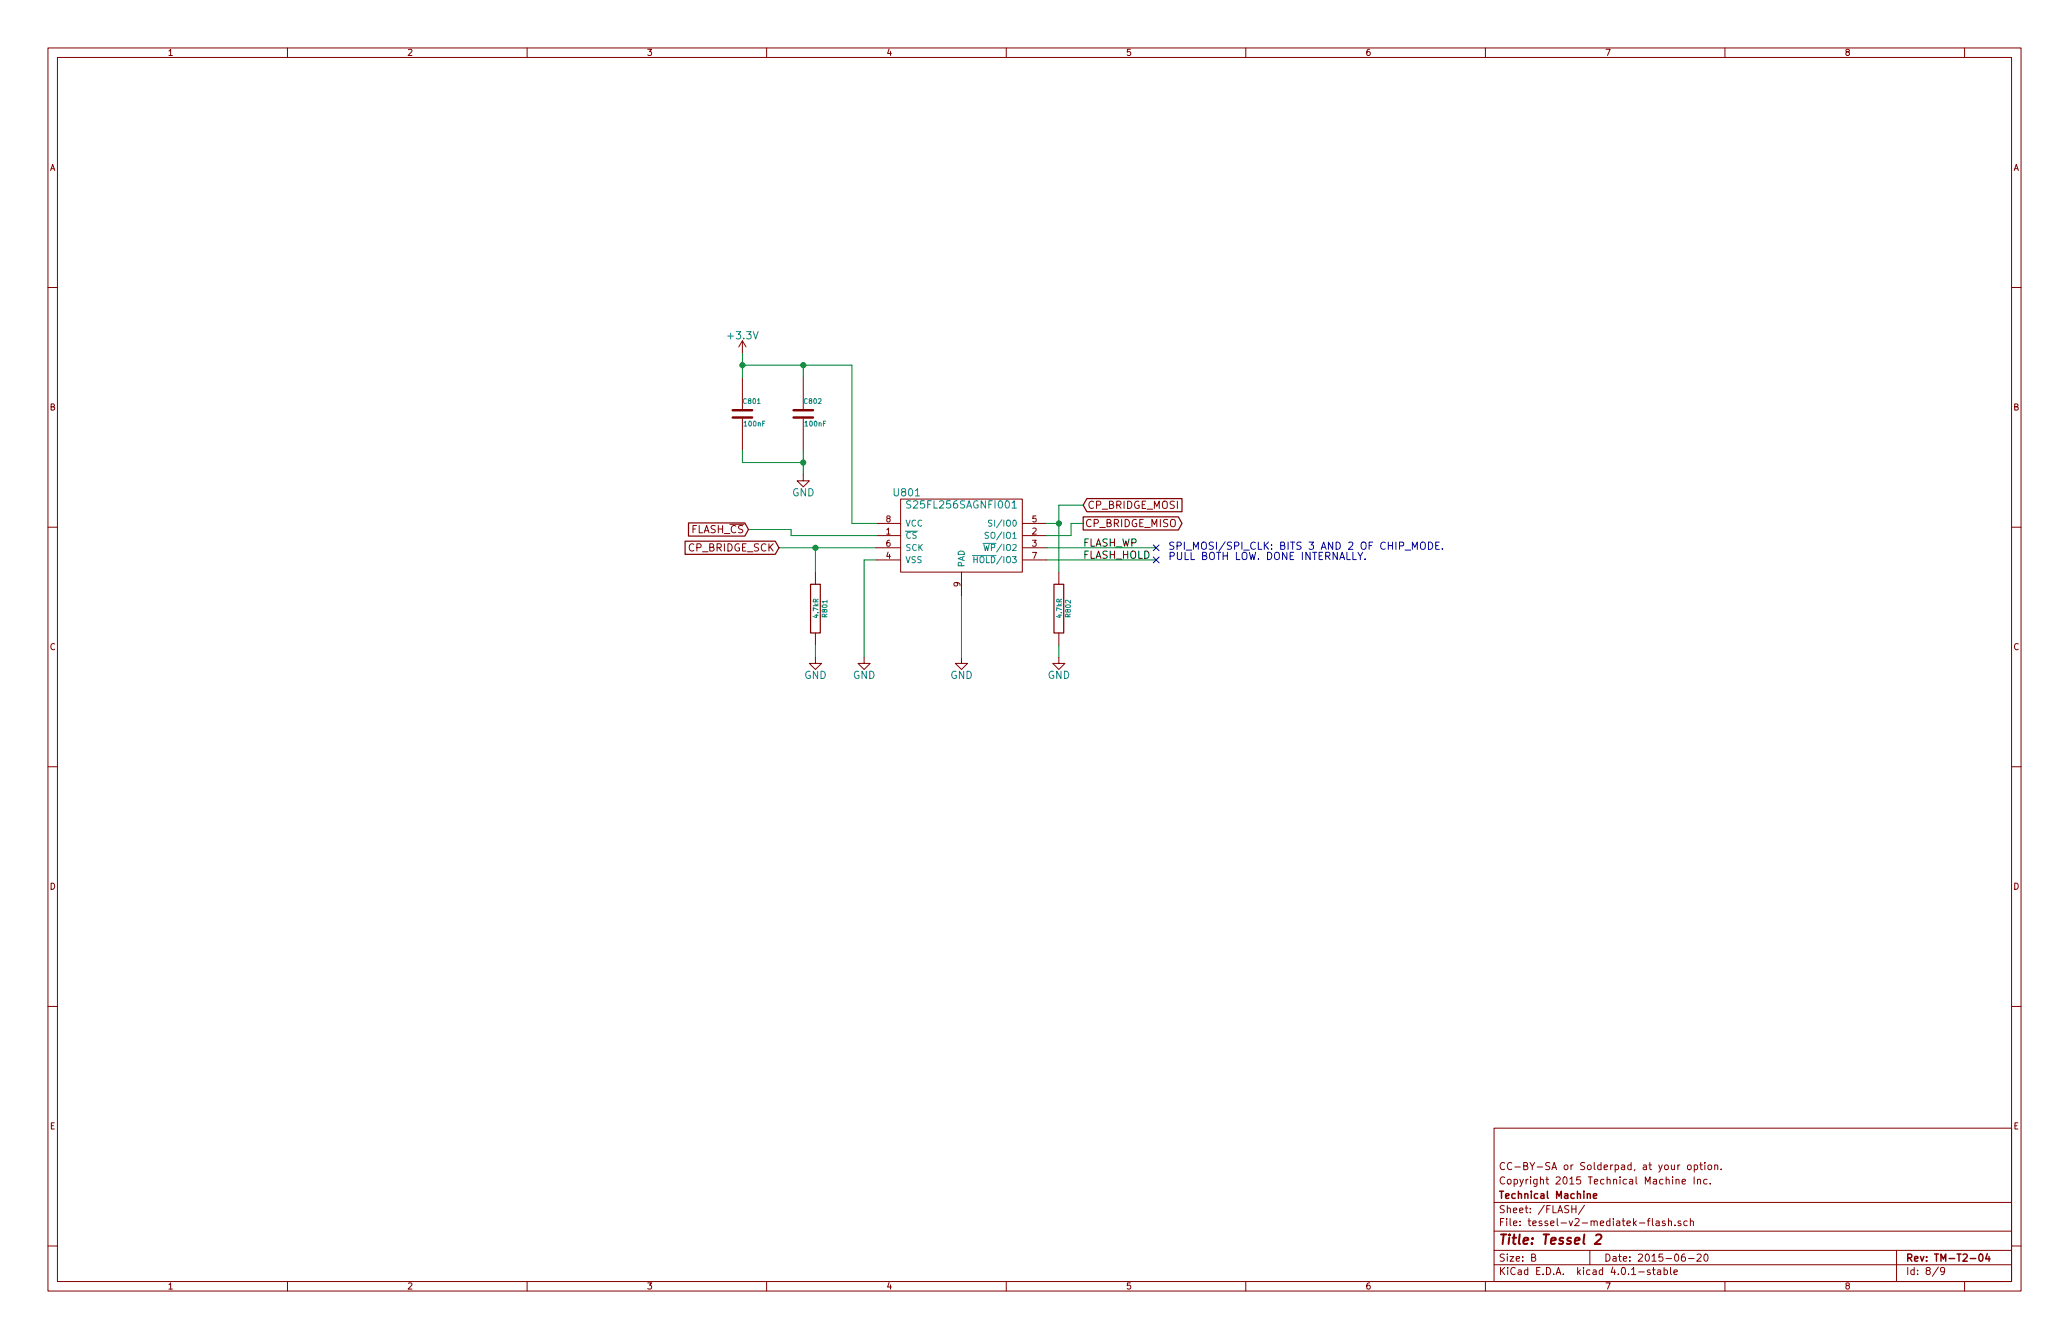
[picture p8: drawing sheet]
<svg xmlns="http://www.w3.org/2000/svg" width="432mm" height="279mm" viewBox="0 0 432 279" stroke-linecap="round" stroke-linejoin="round" font-family="sans-serif">
<g fill="none" stroke="#840000" stroke-width=".21">
<path d="M10 10h411.8v259.4h-411.8zM12 12h407.8v255.4h-407.8zM60 10v2M110 10v2M160 10v2M210 10v2M260 10v2M310 10v2M360 10v2M410 10v2M10 60h2M419.8 60h2"/>
<path d="M154.9 71.1v2.6M154.9 78.7v6.6M154.9 71.1l-.7 1.3M154.9 71.1l.8 1.3M167.6 78.7v6.6M154.9 87.4v6.6M167.6 99.1v1.2h1.3l-1.3 1.3-1.2-1.3h1.2M167.6 87.4v6.6M10 110h2M170.2 119.4v2.5M182.9 111.8h5.1M182.9 114.3h5.1"/>
<path d="M182.9 116.8h5.1M182.9 109.2h5.1M188 104.1h25.4v15.3h-25.4zM200.7 119.4v5.1M213.4 111.8h5M213.4 114.3h5M213.4 116.8h5M213.4 109.2h5M221 119.4v2.5M419.8 110h2M170.2 137.2v1.2h1.2l-1.2 1.3-1.3-1.3h1.3M170.2 132.1v2.5"/>
<path d="M180.3 137.2v1.2h1.3l-1.3 1.3-1.2-1.3h1.2M200.7 137.2v1.2h1.2l-1.2 1.3-1.3-1.3h1.3M221 137.2v1.2h1.2l-1.2 1.3-1.3-1.3h1.3M221 132.1v2.5M10 160h2M419.8 160h2M10 210h2M419.8 210h2M311.8 235.4h108v32h-108zM10 260h2M311.8 256.9h108M311.8 250.9h108"/>
<path d="M328 252.3h.9M328.9 251.6v1.5M330.7 251.5l-1.3 1.9M344.9 254.3v1.2l.2 .3M345.6 254.8h.6l.1 1M346.3 255.1l-.5 .1-.2 .2 .2 .4 .5-.1M347.5 254.8h-.4l-.2 .2 .1 .2 .5 .1v.4h-.6M348.2 254.9l.2-.1h.4v1M348.2 254.3v1.5M349.6 255.6v.2M349.8 246.2l.2-.1 .4 .1v.9M349.8 246.1v1"/>
<path d="M350.6 243.1l-.4 .3M350.8 254.8h-.4l-.2 .2 .1 .2 .5 .1v.4h-.6M351.1 246.6l.7-.2-.1-.2-.4-.1-.2 .2v.7h.6M352.1 254.8h-.4l-.3 .2 .1 .6 .2 .2 .4-.1M352.2 243.2l.3-.1 .4 .1 .1 .6-.2 .2-.3 .1-.3-.2zM352.8 254.9l.2-.1h.4v1M352.8 254.3v1.5M353.6 245.6v1.5M353.6 243.2l.4-.1 .3 .3-.1 .6h-.6M353.6 243.1v1.5M354.3 246.2l.2-.1 .4 .1v.9M354.3 246.1v1"/>
<path d="M354.7 243.1h.6M354.9 242.6v1.3l.4 .2M355.8 242.6v.1M355.8 243.1v1M356.3 246.2l-.5-.1-.3 .3 .1 .5 .2 .2 .5-.1M356.5 243.2l.2-.1 .4 .1 .1 .6-.1 .2-.4 .1-.2-.2zM356.9 246.9v.2M357.9 243.2l.2-.1 .3 .1 .1 .9M357.9 243.1v1M359.2 243.9v.2M419.8 260h2M60 267.4v2"/>
<path d="M110 267.4v2M160 267.4v2M210 267.4v2M260 267.4v2M310 267.4v2M311.8 263.9h108M311.8 260.9h108M319.7 262.4l.7-.1v-.5l-.2-.1h-.5v1.5h.5l.2-.2 .1-.3-.3-.3M331.8 260.9v3M344.4 265h-.4l-.2 .2 .1 .2 .5 .1v.4h-.6M344.9 265h.5M345.1 264.5v1.3l.3 .2"/>
<path d="M345.9 265h.6l.1 1M346.6 265.3l-.5 .1-.2 .2 .2 .4 .5-.1M347.3 265h.4l.3 .3-.1 .6h-.6M347.3 264.5v1.5M348.6 264.5v1.3l.2 .2M349.4 265.5l.7-.2-.1-.3h-.4l-.2 .2v.7h.6M351.6 261.7h-.4a1.11 1.11 0 0 0-.1 1.4l.4 .1 .2-.2 .1-.5-.3-.2h-.4l-.2 .2M352.4 262.6h1.1M354.2 261.8l.6-.1 .2 .4-.9 1.1h.9M355.8 261.8l.2-.1a.8 .8 0 0 1 .5 .7 .8 .8 0 0 1-.5 .8l-.4-.6zM360 267.4v2M395.8 260.9v6.5"/>
<path d="M404.5 264.4l-1.2 1.9M405.8 265.1l-.2 .3h-.3l-.3-.3v-.4l.3-.2h.3l.2 .2a1.01 1.01 0 0 1-.4 1.3h-.3M410 267.4v2"/>
</g>
<path d="M332.5 249.6l.7-.2v-.3h-.4l-.3 .2 .1 .7h.6M413.1 261.8l.2-.1a.8 .8 0 0 1 .6 .7 .8 .8 0 0 1-.6 .8l-.3-.6zM414.8 261.6l-.4 1.1h.9M415.1 262.2v1" fill="none" stroke="#840000" stroke-width=".3"/>
<path d="M333.1 257.8l.3-.2h.5l.2 .1 .1 .5-1.4 1.4h1.2" fill="none" stroke="#840000" stroke-width=".41"/>
<path d="M190.1 104.6l-.6-.1-.2 .1v.5l.6 .3 .2 .3-.3 .3-.6-.1M202.9 115.9h5M203.3 116.2v1.2M203.3 116.7h.7M205.2 113.4h2.7M205.3 113.6l.3 1.3 .3-.9 .2 .9 .3-1.3M206.3 111.1h-.6l-.1 .5a.54 .54 0 0 1 .6 .6l-.1 .1h-.5M207 108.6h-.6l-.1 .4a.54 .54 0 0 1 .7 .7l-.2 .1-.5-.1M211.2 104.9l.5-.4v1.5M211.2 106h.9" fill="none" stroke="#008484" stroke-width=".21"/>
<path d="M152.9 87.1h4.1M152.9 85.6h4.1M165.6 87.1h4.1M165.6 85.6h4.1" fill="none" stroke="#840000" stroke-width=".51"/>
<path d="M283.4 115.2l.5 .9 .5-.9M283.9 116.1v.7M284.9 116.6v.2M294.8 114.6v-1.5l.5 1.1 .5-1.1v1.5M296.5 113.3a.5 .5 0 0 1 .6-.2 .5 .5 0 0 1 .4 .5l-.1 .8-.3 .2a.53 .53 0 0 1-.7-.5zM298.1 113.1a.77 .77 0 0 1 .9 .8 .77 .77 0 0 1-.9 .7zM299.6 113.8h.6M300.4 113.1h-.8v1.5h.8M301 114.5v.1" fill="none" stroke="#0000c2" stroke-width=".21"/>
<path d="M143 112.9h18.8l.8 1.4-.8 1.4h-18.8zM143.7 109.1h11.7l.8 1.4-.8 1.4h-11.7zM226.1 107.8h19.8l.8 1.4-.8 1.4h-19.8zM226.8 104h19.9v2.8h-19.9l-.7-1.4zM169.2 121.9h2v10.2h-2zM220 121.9h2v10.2h-2z" fill="none" stroke="#840000" stroke-width=".25"/>
<g fill="none" stroke="#008400" stroke-width=".21">
<path d="M154.9 76.2h22.9v33h5.1M154.9 73.7v5M167.6 76.2v2.5M154.9 94v2.5h12.7M167.6 94v5.1M156.2 110.5h8.9v1.3h17.8M162.6 114.3h20.3M170.2 114.3v5.1M182.9 116.8h-2.6v20.4M218.4 109.2h2.6M218.4 114.3h22.9M218.4 116.8h22.9"/>
<path d="M226.1 109.2h-2.6v2.6h-5.1M226.1 105.4h-5.1v14M170.2 134.6v2.6M200.7 124.5v12.7M221 134.6v2.6"/>
</g>
<g fill="#008400" stroke="#008400" stroke-width=".25">
<circle cx="170.2" cy="114.3" r=".51"/>
<circle cx="221" cy="109.2" r=".51"/>
<circle cx="154.9" cy="76.2" r=".51"/>
<circle cx="167.6" cy="96.5" r=".51"/>
<circle cx="167.6" cy="76.2" r=".51"/>
</g>
<path d="M240.7 116.2l1.2 1.2M240.7 113.7l1.2 1.2M241.9 116.2l-1.2 1.2M241.9 113.7l-1.2 1.2" fill="none" stroke="#000084" stroke-width=".21"/>
<text font-size="2.8" fill="#840000" x="312.8" y="259.7">Title: Tessel 2</text>
<g font-size="2.1" fill="#008484">
<text x="152.1" y="70.8">+3.3V</text>
<text x="165.3" y="103.6">GND</text>
<text x="186.7" y="103.6">U801</text>
<text x="189.9" y="106.1">S25FL256SAGNFI001</text>
<text x="167.8" y="141.7">GND</text>
<text x="178" y="141.7">GND</text>
<text x="198.3" y="141.7">GND</text>
<text x="218.6" y="141.7">GND</text>
</g>
<g font-size="2.1" fill="#840000">
<text x="227" y="106.2">CP_BRIDGE_MOSI</text>
<text x="144.1" y="111.3">FLASH_CS</text>
<text x="226.5" y="110">CP_BRIDGE_MISO</text>
<text x="143.6" y="115.1">CP_BRIDGE_SCK</text>
<text x="312.8" y="244.1">CC-BY-SA or Solderpad, at your option.</text>
<text x="312.8" y="250.1">Technical Machine</text>
<text x="312.8" y="247.1">Copyright 2015 Technical Machine Inc.</text>
<text x="312.8" y="255.8">File: tessel-v2-mediatek-flash.sch</text>
<text x="312.8" y="253.1">Sheet: /FLASH/</text>
<text x="312.8" y="263.2">Size: B</text>
<text x="334.8" y="263.2">Date: 2015-06-20</text>
<text x="397.8" y="263.2">Rev: TM-T2-04</text>
<text x="312.8" y="266">KiCad E.D.A. kicad 4.0.1-stable</text>
<text x="397.8" y="266">Id: 8/9</text>
</g>
<g font-size="2.1">
<text x="226.1" y="116.6">FLASH_HOLD</text>
<text x="226.1" y="114">FLASH_WP</text>
</g>
<g font-size="2.1" fill="#0000c2">
<text x="243.8" y="114.7">SPI_MOSI/SPI_CLK: BITS 3 AND 2 OF CHIP_MODE.</text>
<text x="243.8" y="116.8">PULL BOTH LOW. DONE INTERNALLY.</text>
</g>
<g font-size="1.8" fill="#840000">
<text x="35" y="11.6">1</text>
<text x="85" y="11.6">2</text>
<text x="135" y="11.6">3</text>
<text x="185" y="11.6">4</text>
<text x="235" y="11.6">5</text>
<text x="285" y="11.6">6</text>
<text x="335" y="11.6">7</text>
<text x="385" y="11.6">8</text>
<text x="10.4" y="35.6">A</text>
<text x="420.2" y="35.6">A</text>
<text x="10.4" y="85.6">B</text>
<text x="420.2" y="85.6">B</text>
<text x="184.9" y="111.5">1</text>
<text x="184.9" y="109">8</text>
<text x="215.4" y="111.5">2</text>
<text x="215.4" y="109">5</text>
<text x="184.9" y="116.6">4</text>
<text x="184.9" y="114">6</text>
<text x="215.4" y="114">3</text>
<text x="215.4" y="116.6">7</text>
<text x="200.4" y="122.4" transform="rotate(-90 200.4 122.4)">9</text>
<text x="10.4" y="135.6">C</text>
<text x="420.2" y="135.6">C</text>
<text x="10.4" y="185.6">D</text>
<text x="420.2" y="185.6">D</text>
<text x="10.4" y="235.6">E</text>
<text x="420.2" y="235.6">E</text>
<text x="35" y="269">1</text>
<text x="85" y="269">2</text>
<text x="135" y="269">3</text>
<text x="185" y="269">4</text>
<text x="235" y="269">5</text>
<text x="285" y="269">6</text>
<text x="335" y="269">7</text>
<text x="385" y="269">8</text>
</g>
<g font-size="1.8" fill="#008484">
<text x="189" y="112.4">CS</text>
<text x="189" y="109.9">VCC</text>
<text x="206.5" y="112.4">SO/IO1</text>
<text x="207.3" y="109.9">SI/IO0</text>
<text x="189" y="117.5">VSS</text>
<text x="189" y="114.9">SCK</text>
<text x="201.3" y="118.4" transform="rotate(-90 201.3 118.4)">PAD</text>
<text x="204" y="117.5">HOLD/IO3</text>
<text x="206.1" y="114.9">WP/IO2</text>
</g>
<g font-size="1.4" fill="#008484">
<text x="155.2" y="84.3">C801</text>
<text x="155.4" y="89">100nF</text>
<text x="167.9" y="84.3">C802</text>
<text x="168.1" y="89">100nF</text>
<text x="170.8" y="128.8" transform="rotate(-90 170.8 128.8)">4.7kR</text>
<text x="172.6" y="128.7" transform="rotate(-90 172.6 128.7)">R801</text>
<text x="221.6" y="128.8" transform="rotate(-90 221.6 128.8)">4.7kR</text>
<text x="223.4" y="128.7" transform="rotate(-90 223.4 128.7)">R802</text>
</g>
</svg>
